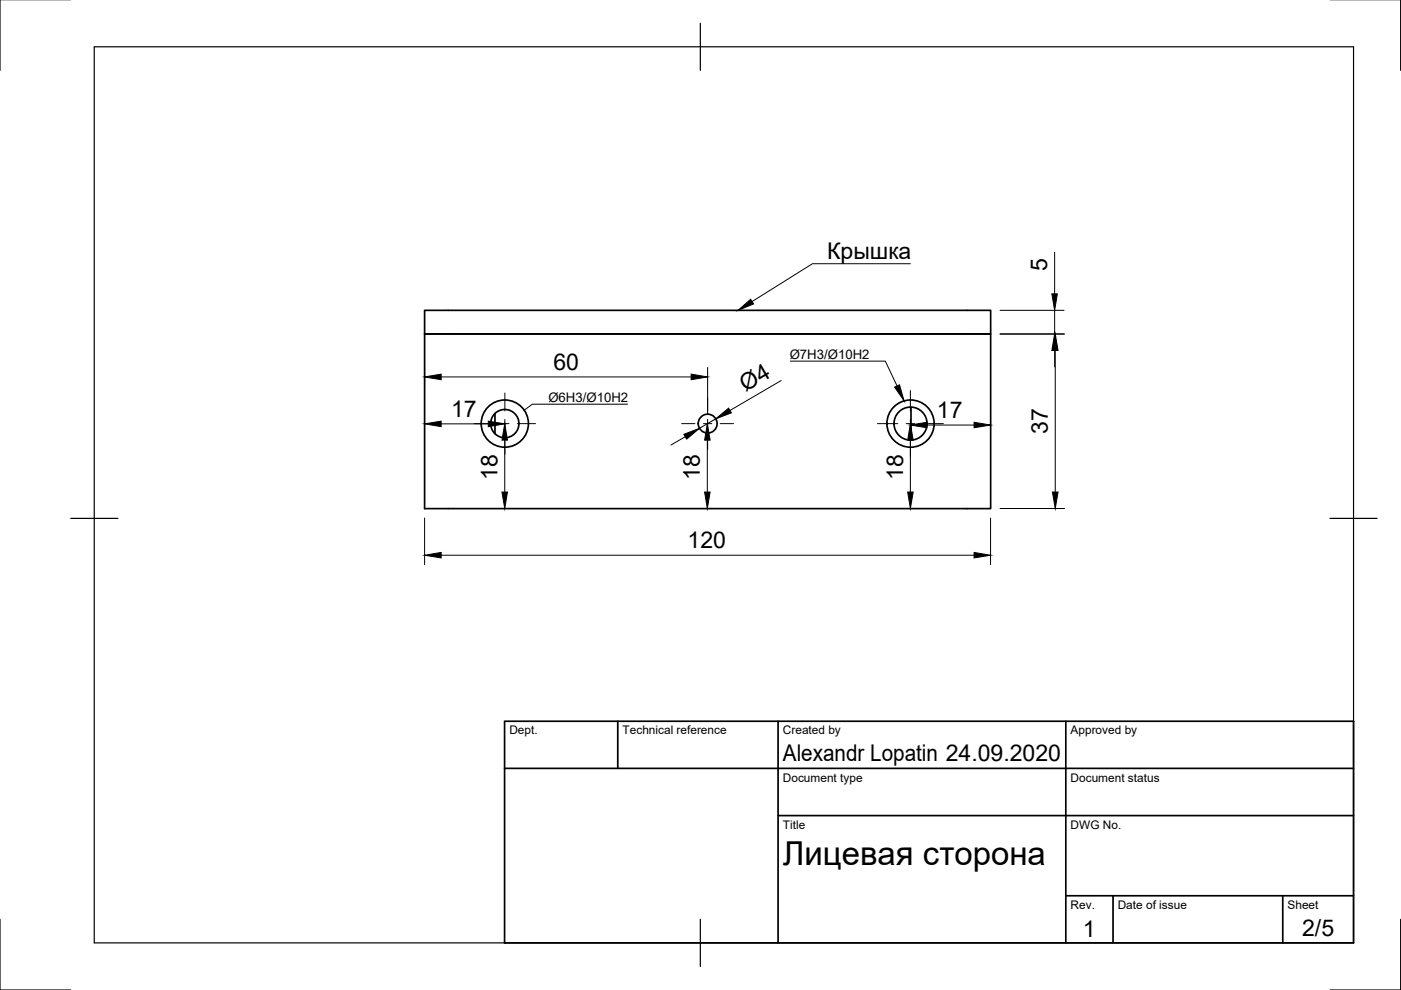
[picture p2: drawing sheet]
<svg xmlns="http://www.w3.org/2000/svg" width="297mm" height="210mm" viewBox="0 0 297 210" stroke-linecap="round" stroke-linejoin="round" font-family="sans-serif">
<!-- layer: Visible -->
<g fill="none" stroke="#000" stroke-width=".36">
<path d="M95 70.8h-5v37h120v-37h-5M95 70.8h-5v-5h120v5h-5M95 70.8h110M104.9 87.7v4.3M193.1 86.3v7"/>
<circle cx="107" cy="89.8" r="3"/>
<circle cx="107" cy="89.8" r="5"/>
<circle cx="150" cy="89.8" r="2"/>
<circle cx="193.1" cy="89.8" r="3.5"/>
<circle cx="193.1" cy="89.8" r="5"/>
</g>
<!-- layer: Border -->
<path d="M0 -.1v15M297 -.1v15M20 9.9h267v190h-267zM148.5 4.9v10M15 109.9h10M282 109.9h10M0 194.9v15h15M148.5 194.9v10M297 194.9v15h-15" fill="none" stroke="#000" stroke-width=".25"/>
<!-- layer: TitleBlock -->
<path d="M107 152.9h180v47h-180zM131 152.9v10M165 152.9v47M226 152.9v47M107 162.9h180M165 172.9h122M226 189.9h61M236 189.9v10M272 189.9v10" fill="none" stroke="#000" stroke-width=".36"/>
<!-- layer: Dimensions -->
<g fill="none" stroke="#000" stroke-width=".21">
<path d="M223.6 53.5v8.8M90 77.8v4.1M93.5 79.9h53M150 77.9v9.9M212 70.8h13.7M212 65.8h13.6M223.6 65.8v5M223.6 74.3v3.5M223.7 74.3v30M93.5 89.9h10M105 89.8h.1M107 93.3v11"/>
<path d="M107 91.8v.1M145.3 92.6l-3 1.8M148 89.8h.1M150 93.3v11M151.7 88.8l-3.4 2M165.6 80.7l-10.8 6.3M193 91.8v.3M193 93.3v11M196.5 90.1h10M90 109.8v9.9M93.5 117.7h113M105 107.8h10"/>
<path d="M146.4 107.8h5.6M186.2 107.8h8.8M210 109.8v9.9M212 107.8h13.7"/>
</g>
<g fill="#000" stroke="#000" stroke-width=".21">
<path d="M90 79.9l3.5-.6v1.2zM146.5 79.3l3.5 .6-3.5 .6zM223.6 70.8l.6 3.5h-1.2zM223 62.3h1.2l-.6 3.5zM223.7 70.8l.6 3.5h-1.2zM90 89.9l3.5-.6v1.2zM103.5 89.3l3.5 .6-3.5 .6zM107 89.8l.6 3.5h-1.2zM145 92.1l3.3-1.3-2.7 2.3zM150 89.8l.6 3.5h-1.2zM151.7 88.8l2.8-2.3 .6 1zM193 89.8l.6 3.5h-1.2z"/>
<path d="M193 90.1l3.5-.6v1.2zM206.5 89.5l3.5 .6-3.5 .6zM90 117.7l3.5-.6v1.2zM106.4 104.3h1.2l-.6 3.5zM149.4 104.3h1.2l-.6 3.5zM192.4 104.3h1.2l-.6 3.5zM206.5 117.1l3.5 .6-3.5 .6zM223.1 104.3h1.2l-.6 3.5z"/>
</g>
<!-- layer: Annotations -->
<path d="M156.5 65.8l2.7-2.3 .6 .9zM189.7 82.1l1-.5 1 3.4z" fill="#000" stroke="#000" stroke-width=".21"/>
<path d="M193 55.9h-20.7l-12.9 8M167.6 76.6h20.1l2.5 5.2M133.1 85.7h-20.2l-1.8 1.3" fill="none" stroke="#000" stroke-width=".21"/>
<!-- layer: Center Lines -->
<g fill="none" stroke="#000" stroke-width=".21">
<path d="M100.5 89.8h3.9M106.1 89.8h1.8M107 83.3v3.8M107 88.9v1.8M107 92.5v3.8M109.7 89.8h3.8M144.5 89.8h2.8M149.1 89.8h1.8M150 84.3v2.8M150 88.9v1.8M150 92.5v2.8M152.7 89.8h2.8"/>
<path d="M186 89.8h4.4M192.1 89.8h1.8M193 82.8v4.3M193 88.9v1.8M193 92.5v4.3M195.7 89.8h4.3"/>
</g>
<text font-size="7" x="166" y="183.4">Лицевая сторона</text>
<g font-size="4.9">
<text x="175.4" y="54.9">Крышка</text>
<text x="222" y="57.5" transform="rotate(-90 222 57.5)">5</text>
<text x="117.3" y="78.4">60</text>
<text x="158.1" y="83.2" transform="rotate(-30 158.1 83.2)">Ø4</text>
<text x="95.7" y="88.4">17</text>
<text x="198.6" y="88.6">17</text>
<text x="222.2" y="92" transform="rotate(-90 222.2 92)">37</text>
<text x="105.5" y="101.7" transform="rotate(-90 105.5 101.7)">18</text>
<text x="148.4" y="101.7" transform="rotate(-90 148.4 101.7)">18</text>
<text x="191.5" y="101.7" transform="rotate(-90 191.5 101.7)">18</text>
<text x="145.8" y="116.2">120</text>
<text x="166" y="161.4">Alexandr Lopatin 24.09.2020</text>
<text x="229.6" y="198.6">1</text>
<text x="276.1" y="198.6">2/5</text>
</g>
<g font-size="2.8">
<text x="167.4" y="76.2">Ø7H3/Ø10H2</text>
<text x="116.3" y="85.3">Ø6H3/Ø10H2</text>
</g>
<g font-size="2.5">
<text x="108" y="155.7">Dept.</text>
<text x="132" y="155.7">Technical reference</text>
<text x="166" y="155.7">Created by</text>
<text x="227" y="155.7">Approved by</text>
<text x="166" y="165.7">Document type</text>
<text x="227" y="165.7">Document status</text>
<text x="166" y="175.7">Title</text>
<text x="227" y="175.7">DWG No.</text>
<text x="227" y="192.7">Rev.</text>
<text x="237" y="192.7">Date of issue</text>
<text x="273" y="192.7">Sheet</text>
</g>
</svg>
